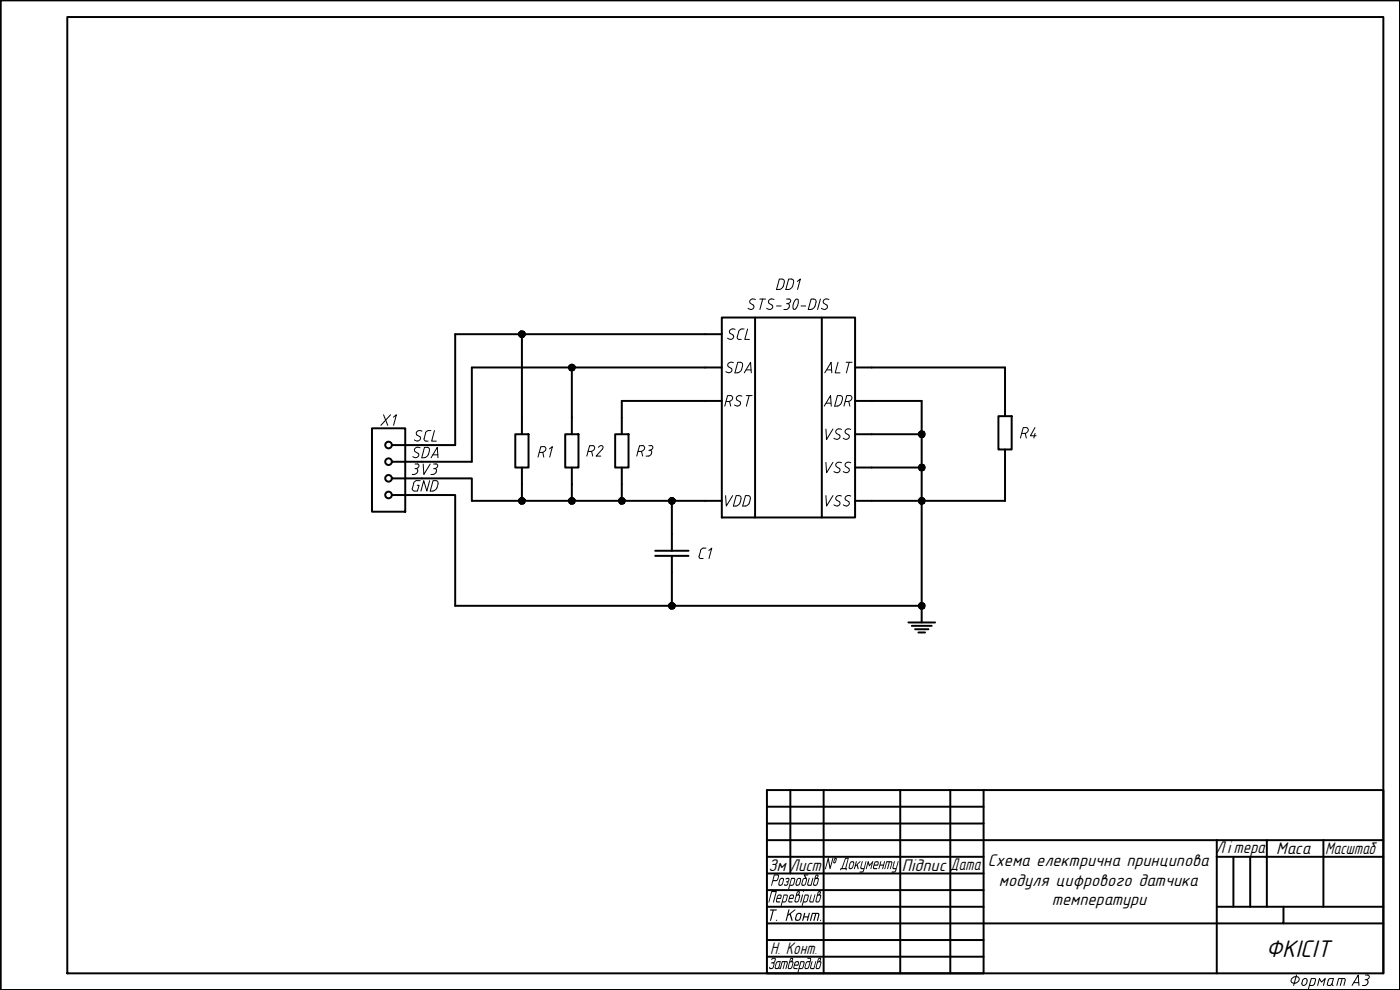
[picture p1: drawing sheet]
<svg xmlns="http://www.w3.org/2000/svg" width="420mm" height="297mm" viewBox="0 0 420 297" stroke-linecap="round" stroke-linejoin="round" font-family="sans-serif">
<g fill="none" stroke="#000" stroke-width=".59">
<path d="M.2 .1h420v296.9h-420zM156.6 100.3v25M171.6 110.3v15M211.6 110.3h-70v28.2h-15M211.6 100.3h-75v33.2h-10M261.6 110.3h40v9.6M211.6 120.3h-25v5M261.6 120.3h15v61.5h-140v-33.3h-10M261.6 130.3h15M301.6 139.9v10.4h-40M126.6 143.5h15v6.8h70M156.6 145.3v5"/>
<path d="M171.6 145.3v5M186.6 145.3v5M201.6 150.3v10M261.6 140.3h15M201.6 171.8v10M230.2 242h65M230.2 247.1h65M230.2 252.1h65M370.2 257.1v15M375.2 257.1v15M230.2 267.1h65M230.2 272.1h65"/>
<path d="M230.2 277.1h65M230.2 282.1h65M230.2 287h65"/>
</g>
<g fill="none" stroke="#000" stroke-width=".59">
<path d="M20.2 5.1h395v286.9h-395zM216.6 95.3h40v60h-40zM226.6 95.3v60M246.6 95.3v60M211.6 100.3h5M211.6 110.3h5M256.6 110.3h5M301.6 119.9v5M111.6 128.5h10v25h-10zM117.6 133.5h4M117.6 138.5h4M154.6 130.3h4v10h-4z"/>
<path d="M156.6 125.3v5M169.6 130.3h4v10h-4zM171.6 125.3v5M184.6 130.3h4v10h-4zM186.6 125.3v5M211.6 120.3h5M256.6 120.3h5M256.6 130.3h5M299.6 124.9h4v10h-4zM301.6 134.9v5M117.6 143.5h4M117.6 148.5h4"/>
<path d="M156.6 140.3v5M171.6 140.3v5M186.6 140.3v5M211.6 150.3h5M256.6 150.3h5M256.6 140.3h5M196.6 166.8h10M196.6 165.3h10M201.6 160.3v5M201.6 166.8v5M272.6 186.8h8M273.6 187.8h6"/>
<path d="M274.6 188.8h4M275.6 189.8h2M276.6 181.8v5M237.2 237.1v25M247.2 237.1v54.9M270.2 237.1v54.9M285.2 237.1v54.9M295.2 237.1v54.9h-65v-54.9h185v54.9M230.2 257.1h65M295.2 252.1h120M365.2 257.1h15v15M365.2 252.1v39.9"/>
<path d="M380.2 252.1v5h35M397.2 252.1v20M230.2 262.1h65M365.2 272.1h50M385.2 272.1v5h-90M385.2 277.1h30"/>
<circle cx="116.6" cy="138.5" r=".99"/>
<circle cx="116.6" cy="133.5" r=".99"/>
<circle cx="116.6" cy="143.5" r=".99"/>
<circle cx="116.6" cy="148.5" r=".99"/>
</g>
<g fill="#000">
<path d="M264.2 258.4h.3l-.3 1h.9l.2-1h.3l-.7 2.4 .1-1.1h-.8l-.3 1.1h-.2zM266 258.5l1.5-.1 .3 .2-.5 2.2-.2-.2 .3-1.9h-.4l-.6 2.1-.2-.2 .5-1.9h-.5l-.5 2h-.3zM241.3 274h.4l-.3 .9h1.1l.2-.9 .3-.1-.6 2.4h-.3l.3-1h-1.1l-.2 .9-.4 .1zM242.7 263.5l.3-.1-.5 1.8 .2 .3h.6l.5-1.9 .3-.2-.7 2.4h-.9l-.2-.3zM243.4 268.4l.2 .1-.4 1.6 .1 .4h.6l.5-2h.3l-.6 2.3h-.9l-.3-.3zM243.6 274l1.9-.1 .3 .2 .2 .4-.6 1.8h-.2l.4-1.7-.2-.4h-.4l-.7 2.1-.2-.2 .5-1.9h-.7l-.5 2-.3 .1zM268.4 258.4l.2 .2-.5 1.5 .2 .4h.6l.5-2 .3-.1v.2l-.8 2.7-.5 .5h-.8l.1-.3h.7l.3-.3 .1-.4h-.7l-.3-.3zM243.6 288.4l.2 .1-.4 1.9h.8l.5-1.9 .2-.1-.6 2.4h-.9l-.3-.3z"/>
<path d="M241.7 268.7l-.5 1.8h.7l.2-.3 .3-1.4zM241.6 268.4h1l.1 .6-.5 1.5-.4 .3h-.7l-.4 1.1z"/>
<path d="M244.7 263.8l-.4 1.3 .2 .4 .6-.3 .3-1.1v-.4zM245.1 262.7l-.3 .8 .4-.3a.26 .26 0 0 0 .2-.3 .26 .26 0 0 0-.3-.2zM244.9 262.5l.5-.2 .2 .2v.6l-.3 .3 .4 .2v.4l-.5 1.5-.9 .3-.3-.6z"/>
<path d="M245.4 268.8l-.4 1.3 .2 .4 .6-.3 .4-1.2-.2-.3zM245.8 267.7l-.4 .8 .5-.3a.26 .26 0 0 0 .2-.3 .26 .26 0 0 0-.3-.2zM245.5 267.5l.8-.1 .1 .4-.4 .6 .4 .1 .1 .4-.5 1.5-.3 .3-.7 .1-.3-.6z"/>
<path d="M245.5 288.8l-.4 1.3 .1 .3 .6-.1 .4-1.3-.1-.3zM245.8 287.7l-.3 .8 .6-.6-.1-.2zM245.5 287.6l.4-.3 .5 .2v.4l-.3 .5 .4 .1v.5l-.5 1.5-.4 .3h-.6l-.2-.5z"/>
<circle cx="246.3" cy="276.1" r=".17"/>
</g>
<g fill="#000" stroke="#000" stroke-width=".3">
<path d="M156.6 100.3h1v.4zM171.6 110.3h1v.3zM276.6 130.3h1l-.1 .4zM156.6 150.3h1v.4zM171.6 150.3h1v.4zM186.6 150.3h1l-.1 .4zM201.6 150.3h1v.4zM276.6 140.3h1l-.1 .4zM276.6 150.3h1l-.1 .4zM201.6 181.8h1v.3z"/>
<path d="M155.9 99.6l-.2 .3 .9 .4zM155.7 99.9l.9 .4h-1zM155.6 100.3l.1 .4 .9-.4z"/>
<path d="M156.6 99.3v1l.4-1zM156.3 99.3h.3v1zM155.9 99.6l.7 .7-.3-1z"/>
<path d="M155.7 100.7l.2 .3 .7-.7zM155.9 101l.7-.7-.3 .9zM156.6 100.3l-.3 .9 .3 .1z"/>
<path d="M156.6 100.3v1l.4-.1zM156.6 100.3l.8 .7-.4 .2zM156.6 100.3l.8 .7 .2-.3z"/>
<path d="M156.6 100.3h1v-.4zM156.6 100.3l.8-.7 .2 .3zM157 99.3l-.4 1 .8-.7z"/>
<path d="M170.7 110.6l.2 .4 .7-.7zM170.9 111l.7-.7-.4 .9zM171.6 110.3l-.4 .9 .4 .1z"/>
<path d="M170.9 109.6l-.2 .3 .9 .4zM170.7 109.9l.9 .4h-1zM170.6 110.3l.1 .3 .9-.3z"/>
<path d="M171.6 110.3v1l.4-.1zM171.6 110.3l.7 .7-.3 .2zM171.6 110.3l.7 .7 .3-.4z"/>
<path d="M171.6 109.3v1l.4-.9zM171.2 109.4l.4-.1v1zM170.9 109.6l.7 .7-.4-.9z"/>
<path d="M171.6 110.3h1v-.4zM171.6 110.3l.7-.7 .3 .3zM172 109.4l-.4 .9 .7-.7z"/>
<path d="M275.7 130.7l.2 .3 .7-.7zM276.6 130.3l-.4 .9-.3-.2zM276.6 130.3l-.4 .9 .4 .1z"/>
<path d="M275.9 129.6l-.2 .3 .9 .4zM275.7 129.9l.9 .4h-1zM275.6 130.3l.1 .4 .9-.4z"/>
<path d="M275.9 139.6l-.2 .3 .9 .4zM275.7 139.9l.9 .4h-1zM275.6 140.3l.1 .4 .9-.4z"/>
<path d="M276.6 130.3v1l.4-.1zM276.6 130.3l.7 .7-.3 .2zM276.6 130.3l.7 .7 .2-.3z"/>
<path d="M276.6 129.3v1l.4-.9zM276.2 129.4l.4-.1v1zM275.9 129.6l.7 .7-.4-.9z"/>
<path d="M276.6 139.3v1l.4-1zM276.2 139.3h.4v1zM275.9 139.6l.7 .7-.4-1z"/>
<path d="M276.6 130.3h1l-.1-.4zM276.6 130.3l.7-.7 .2 .3zM277 129.4l-.4 .9 .7-.7z"/>
<path d="M155.7 150.7l.2 .3 .7-.7zM155.9 151l.7-.7-.3 .9zM156.6 150.3l-.3 .9 .3 .1z"/>
<path d="M155.9 149.6l-.2 .3 .9 .4zM155.7 149.9l.9 .4h-1zM155.6 150.3l.1 .4 .9-.4z"/>
<path d="M156.6 150.3v1l.4-.1zM156.6 150.3l.8 .7-.4 .2zM156.6 150.3l.8 .7 .2-.3z"/>
<path d="M156.6 149.3v1l.4-1zM156.3 149.3h.3v1zM155.9 149.6l.7 .7-.3-1z"/>
<path d="M156.6 150.3h1v-.4zM156.6 150.3l.8-.7 .2 .3zM157 149.3l-.4 1 .8-.7z"/>
<path d="M170.7 150.7l.2 .3 .7-.7zM170.9 151l.7-.7-.4 .9zM171.6 150.3l-.4 .9 .4 .1z"/>
<path d="M170.9 149.6l-.2 .3 .9 .4zM170.7 149.9l.9 .4h-1zM170.6 150.3l.1 .4 .9-.4z"/>
<path d="M171.6 150.3v1l.4-.1zM171.6 150.3l.7 .7-.3 .2zM171.6 150.3l.7 .7 .3-.3z"/>
<path d="M171.6 149.3v1l.4-1zM171.2 149.3h.4v1zM170.9 149.6l.7 .7-.4-1z"/>
<path d="M171.6 150.3h1v-.4zM171.6 150.3l.7-.7 .3 .3zM172 149.3l-.4 1 .7-.7z"/>
<path d="M185.7 150.7l.2 .3 .7-.7zM186.6 150.3l-.4 .9-.3-.2zM186.6 150.3l-.4 .9 .4 .1z"/>
<path d="M185.9 149.6l-.2 .3 .9 .4zM185.7 149.9l.9 .4h-1zM185.6 150.3l.1 .4 .9-.4z"/>
<path d="M186.6 150.3v1l.4-.1zM186.6 150.3l.7 .7-.3 .2zM186.6 150.3l.7 .7 .2-.3z"/>
<path d="M186.6 149.3v1l.4-1zM186.2 149.3h.4v1zM185.9 149.6l.7 .7-.4-1z"/>
<path d="M186.6 150.3h1l-.1-.4zM186.6 150.3l.7-.7 .2 .3zM187 149.3l-.4 1 .7-.7z"/>
<path d="M200.7 150.7l.2 .3 .7-.7zM200.9 151l.7-.7-.3 .9zM201.6 150.3l-.3 .9 .3 .1z"/>
<path d="M200.9 149.6l-.2 .3 .9 .4zM200.7 149.9l.9 .4h-1zM200.6 150.3l.1 .4 .9-.4z"/>
<path d="M201.6 150.3v1l.4-.1zM201.6 150.3l.7 .7-.3 .2zM201.6 150.3l.7 .7 .3-.3z"/>
<path d="M201.6 149.3v1l.4-1zM201.3 149.3h.3v1zM200.9 149.6l.7 .7-.3-1z"/>
<path d="M201.6 150.3h1v-.4zM202.3 149.6l.3 .3-1 .4zM202 149.3l-.4 1 .7-.7z"/>
<path d="M275.7 140.7l.2 .3 .7-.7zM276.6 140.3l-.4 .9-.3-.2zM276.6 140.3l-.4 .9 .4 .1z"/>
<path d="M275.7 150.7l.2 .3 .7-.7zM276.6 150.3l-.4 .9-.3-.2zM276.6 150.3l-.4 .9 .4 .1z"/>
<path d="M275.9 149.6l-.2 .3 .9 .4zM275.7 149.9l.9 .4h-1zM275.6 150.3l.1 .4 .9-.4z"/>
<path d="M276.6 140.3v1l.4-.1zM276.6 140.3l.7 .7-.3 .2zM276.6 140.3l.7 .7 .2-.3z"/>
<path d="M276.6 150.3v1l.4-.1zM276.6 150.3l.7 .7-.3 .2zM276.6 150.3l.7 .7 .2-.3z"/>
<path d="M276.6 149.3v1l.4-1zM276.2 149.3h.4v1zM275.9 149.6l.7 .7-.4-1z"/>
<path d="M276.6 140.3h1l-.1-.4zM277.3 139.6l.2 .3-.9 .4zM277 139.3l-.4 1 .7-.7z"/>
<path d="M276.6 150.3h1l-.1-.4zM276.6 150.3l.7-.7 .2 .3zM277 149.3l-.4 1 .7-.7z"/>
<path d="M200.7 182.1l.2 .4 .7-.7zM200.9 182.5l.7-.7-.3 .9zM201.6 181.8l-.3 .9 .3 .1z"/>
<path d="M200.9 181.1l-.2 .3 .9 .4zM200.7 181.4l.9 .4h-1zM200.6 181.8l.1 .3 .9-.3z"/>
<path d="M201.6 181.8v1l.4-.1zM201.6 181.8l.7 .7-.3 .2zM201.6 181.8l.7 .7 .3-.4z"/>
<path d="M201.6 180.8v1l.4-1zM201.3 180.8h.3v1zM200.9 181.1l.7 .7-.3-1z"/>
<path d="M201.6 181.8h1v-.4zM201.6 181.8l.7-.7 .3 .3zM202 180.8l-.4 1 .7-.7z"/>
</g>
<g fill="#000" stroke="#000" stroke-width=".3">
<path d="M276.6 181.8h1l-.1 .3z"/>
<path d="M275.7 182.1l.2 .4 .7-.7zM276.6 181.8l-.4 .9-.3-.2zM276.6 181.8l-.4 .9 .4 .1z"/>
<path d="M275.9 181.1l-.2 .3 .9 .4zM275.7 181.4l.9 .4h-1zM275.6 181.8l.1 .3 .9-.3z"/>
<path d="M276.6 181.8v1l.4-.1zM276.6 181.8l.7 .7-.3 .2zM276.6 181.8l.7 .7 .2-.4z"/>
<path d="M276.6 180.8v1l.4-1zM276.2 180.8h.4v1zM275.9 181.1l.7 .7-.4-1z"/>
<path d="M276.6 181.8h1l-.1-.4zM276.6 181.8l.7-.7 .2 .3zM277 180.8l-.4 1 .7-.7z"/>
</g>
<g fill="none" stroke="#000" stroke-width=".3">
<path d="M224.5 92.5l.9 .3M225.9 89.7l-.7 .3a.64 .64 0 0 0 0 1l.9 .6M225.9 89.7l.8 .2M226 91.6a.78 .78 0 0 1 .2 .8 .78 .78 0 0 1-.8 .5M228 89.7h1.8M228.9 89.7l-.9 3.2M230.1 92.5l.9 .3M231.5 89.7l-.7 .3a.64 .64 0 0 0 .1 1l.8 .6a.79 .79 0 0 1 .1 .8 .79 .79 0 0 1-.8 .5M233 91.8h1.4M235.2 92.9h.7M236.1 91.1h.3M236.4 91.1a.53 .53 0 0 1 .5 .7"/>
<path d="M236.8 89.7a.72 .72 0 0 1 .4 .9 .72 .72 0 0 1-.8 .5M236.9 91.8l-.2 .6-.8 .5M238.8 89.9l-.7 1.4-.1 .9 .2 .6a2.15 2.15 0 0 0 1.3-2.9M240.4 91.8h1.4M244.6 91.9a1.32 1.32 0 0 1-1.2 .9M244.6 91.9l.3-1.2a.7 .7 0 0 0-.7-1h-.8l-.8 3.2h.8M246.2 89.7l-.8 3.2M246.5 92.5l1 .3M247.9 89.7l-.6 .3a.64 .64 0 0 0 0 1l.9 .6M247.9 89.7l.9 .2M248.1 91.6a.78 .78 0 0 1 .1 .8 .78 .78 0 0 1-.7 .5"/>
</g>
<g font-size="9.3">
<text x="215.5" y="104.4">SCL</text>
<text x="216.6" y="124.5">RST</text>
<text x="246.9" y="154.5">VSS</text>
</g>
<g font-size="8.8">
<text x="214.8" y="114.3">SDA</text>
<text x="121.7" y="134.8">SCL</text>
<text x="246.9" y="134.4">VSS</text>
<text x="246.9" y="144.3">VSS</text>
</g>
<text font-size="7.9" x="386.3" y="298.1">Формат А3</text>
<text font-size="7.5" x="379.9" y="287">ФКIСIТ</text>
<g font-size="6.6">
<text x="232.1" y="88.2">DD1</text>
<text x="246.6" y="113.2">ALT</text>
<text x="246.6" y="123.1">ADR</text>
<text x="113.2" y="128.8">X1</text>
<text x="305.5" y="132.6">R4</text>
<text x="122.8" y="143.6">3V3</text>
<text x="160.5" y="138.3">R1</text>
<text x="122.8" y="148.5">GND</text>
<text x="217" y="153.1">VDD</text>
<text x="208.8" y="169">С1</text>
</g>
<g font-size="6.2">
<text x="175.3" y="137.9">R2</text>
<text x="190.1" y="137.9">R3</text>
</g>
<g font-size="5.2">
<text x="364.9" y="255.8">Л i тера</text>
<text x="383" y="256.3">Маса</text>
<text x="397.7" y="256.3">Масштаб</text>
<text x="230.6" y="261.3">Зм Лист</text>
<text x="247.3" y="260.8">№ Документу</text>
<text x="270.6" y="261.3">Пiдпис Дата</text>
<text x="296.5" y="260">Схема електрична принципова</text>
<text x="231.1" y="265.8">Розробив</text>
<text x="299.8" y="265.8">модуля цифрового датчика</text>
<text x="230.3" y="270.8">Перевiрив</text>
<text x="315.6" y="271.6">температури</text>
<text x="229.8" y="276.3">Т. Конт.</text>
<text x="231.1" y="286.3">Н. Конт.</text>
<text x="230.4" y="290.8">Затвердив</text>
</g>
</svg>
